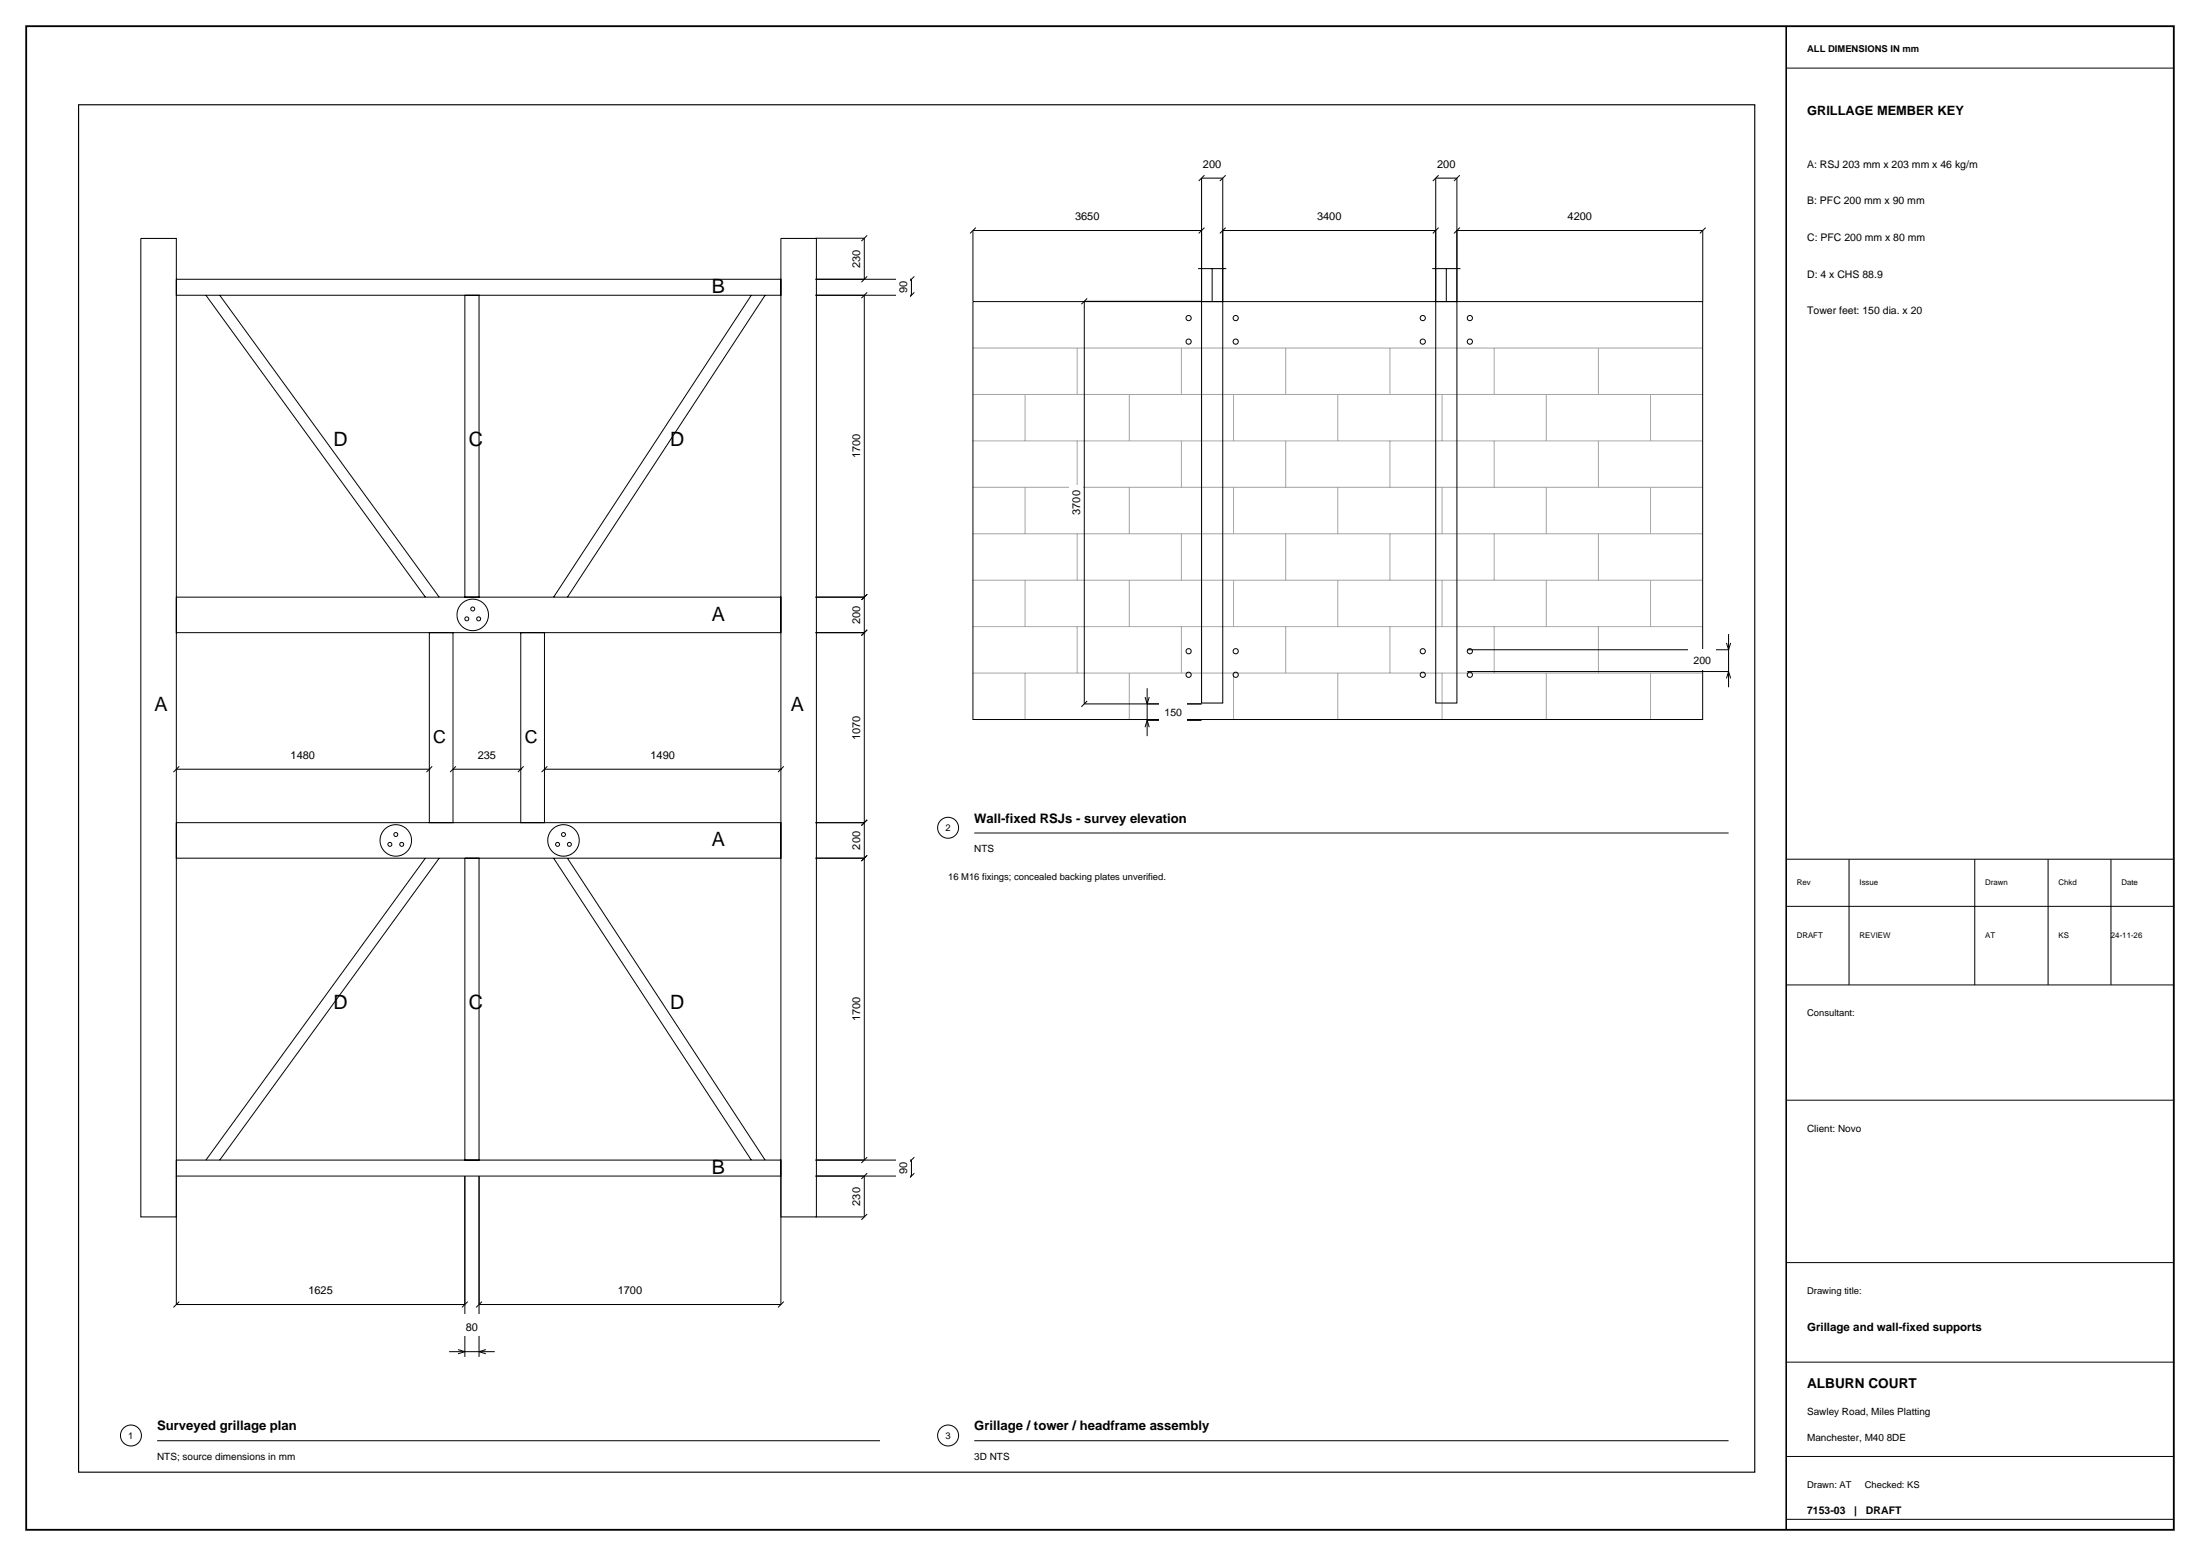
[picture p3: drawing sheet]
<svg xmlns="http://www.w3.org/2000/svg" width="420mm" height="297mm" viewBox="0 0 420 297" stroke-linecap="round" stroke-linejoin="round" font-family="sans-serif">
<path d="M5 5h410v287h-410z" fill="none" stroke="#000" stroke-width=".35"/>
<path d="M15 20h320v261h-320z" fill="none" stroke="#000" stroke-width=".22"/>
<path d="M341 5v287" fill="none" stroke="#000" stroke-width=".3"/>
<g fill="none" stroke="#000" stroke-width=".19">
<path d="M341 13h74M26.9 45.5h6.8v186.8h-6.8zM33.7 53.3h115.4v3.1h-115.4zM39.3 56.4l41.9 57.6M41.9 56.4l41.9 57.6M88.7 56.4h2.8v57.6h-2.8zM143.4 56.4l-37.7 57.6M146.1 56.4l-37.8 57.6M149.1 45.5h6.8v186.8h-6.8zM33.7 114h115.4v6.8h-115.4zM82 120.8h4.5v36.2h-4.5zM99.4 120.8h4.5v36.2h-4.5z"/>
<path d="M33.7 157h115.4v6.8h-115.4zM33.7 146.8h.1M33.7 146.8h48.3M34.2 146.3l-1.1 1.1M82 146.8h.1M82.5 146.3l-1.1 1.1M81.2 163.8l-41.9 57.6M83.8 163.8l-41.9 57.6M88.7 163.8h2.8v57.6h-2.8zM105.7 163.8l37.7 57.6M108.3 163.8l37.8 57.6M341 164h74"/>
<path d="M341 173h74M353 164v24M377 164v24M391 164v24M403 164v24M341 188h74M341 210h74M33.7 221.4h115.4v3.1h-115.4zM341 241h74M341 260h74M341 278h74M341 290h74"/>
<circle cx="89.1" cy="118.1" r=".38"/>
<circle cx="90.2" cy="117.4" r="3"/>
<circle cx="90.2" cy="116.2" r=".38"/>
<circle cx="91.4" cy="118.1" r=".38"/>
<circle cx="75.6" cy="159.3" r=".38"/>
<circle cx="107.6" cy="159.3" r=".38"/>
<circle cx="74.4" cy="161.2" r=".38"/>
<circle cx="75.6" cy="160.4" r="3"/>
<circle cx="76.7" cy="161.2" r=".38"/>
<circle cx="106.4" cy="161.2" r=".38"/>
<circle cx="107.6" cy="160.4" r="3"/>
<circle cx="108.7" cy="161.2" r=".38"/>
</g>
<path d="M54.5 141.7h6.6v4.1h-6.6z" fill="#fff"/>
<path d="M86.5 146.8h.1M86.5 146.8h12.9M87 146.3l-1.1 1.1M99.4 146.8h.1M100 146.3l-1.1 1.1" fill="none" stroke="#000" stroke-width=".19"/>
<path d="M90.2 141.7h5.5v4.1h-5.5z" fill="#fff"/>
<path d="M103.9 146.8h.1M103.9 146.8h45.2M104.5 146.3l-1.1 1.1M149.1 146.8h.1M149.6 146.3l-1.1 1.1" fill="none" stroke="#000" stroke-width=".19"/>
<path d="M123.2 141.7h6.6v4.1h-6.6z" fill="#fff"/>
<path d="M33.7 224.5v24.5h55v-24.5M34.2 248.4l-1.1 1.1M89.3 248.4l-1.1 1.1" fill="none" stroke="#000" stroke-width=".19"/>
<path d="M57.9 243.9h6.6v4.1h-6.6z" fill="#fff"/>
<path d="M91.5 224.5v24.5h57.6v-24.5M92 248.4l-1.1 1.1M149.6 248.4l-1.1 1.1" fill="none" stroke="#000" stroke-width=".19"/>
<path d="M116.9 243.9h6.7v4.1h-6.7z" fill="#fff"/>
<path d="M88.7 224.5v34.5M91.5 224.5v34.5M85.7 258h8.8M87.4 257.6l1.3 .4-1.3 .4M92.8 257.6l-1.3 .4 1.3 .4" fill="none" stroke="#000" stroke-width=".19"/>
<path d="M87.9 250.9h4.4v4.1h-4.4z" fill="#fff"/>
<path d="M155.7 45.5h9.3v7.8h-9.3M165.6 44.9l-1.2 1.1M165.6 52.8l-1.2 1.1" fill="none" stroke="#000" stroke-width=".19"/>
<path d="M162.1 46.6h2.6v5.5h-2.6z" fill="#fff"/>
<path d="M155.7 53.3h18.3v3.1h-18.3M174.6 52.8l-1.2 1.1M174.6 55.8l-1.2 1.1" fill="none" stroke="#000" stroke-width=".19"/>
<path d="M171.1 52.7h2.6v4.3h-2.6z" fill="#fff"/>
<path d="M155.7 56.4h9.3v57.6h-9.3M165.6 55.8l-1.2 1.1M165.6 113.4l-1.2 1.1" fill="none" stroke="#000" stroke-width=".19"/>
<path d="M162.1 81.8h2.6v6.7h-2.6z" fill="#fff"/>
<path d="M155.7 114h9.3v6.8h-9.3M165.6 113.4l-1.2 1.1M165.6 120.2l-1.2 1.1" fill="none" stroke="#000" stroke-width=".19"/>
<path d="M162.1 114.6h2.6v5.5h-2.6z" fill="#fff"/>
<path d="M155.7 120.8h9.3v36.2h-9.3M165.6 120.2l-1.2 1.1M165.6 156.5l-1.2 1.1" fill="none" stroke="#000" stroke-width=".19"/>
<path d="M162.1 135.6h2.6v6.6h-2.6z" fill="#fff"/>
<path d="M155.7 157h9.3v6.8h-9.3M165.6 156.5l-1.2 1.1M165.6 163.3l-1.2 1.1" fill="none" stroke="#000" stroke-width=".19"/>
<path d="M162.1 157.7h2.6v5.5h-2.6z" fill="#fff"/>
<path d="M155.7 163.8h9.3v57.6h-9.3M165.6 163.3l-1.2 1.1M165.6 220.9l-1.2 1.1" fill="none" stroke="#000" stroke-width=".19"/>
<path d="M162.1 189.3h2.6v6.7h-2.6z" fill="#fff"/>
<path d="M155.7 221.4h18.3v3.1h-18.3M174.6 220.9l-1.2 1.1M174.6 223.9l-1.2 1.1" fill="none" stroke="#000" stroke-width=".19"/>
<path d="M171.1 220.8h2.6v4.3h-2.6z" fill="#fff"/>
<path d="M155.7 224.5h9.3v7.8h-9.3M165.6 223.9l-1.2 1.1M165.6 231.7l-1.2 1.1" fill="none" stroke="#000" stroke-width=".19"/>
<path d="M162.1 225.6h2.6v5.5h-2.6z" fill="#fff"/>
<g fill="none" stroke="#000" stroke-width=".19">
<path d="M185.7 57.6h139.4v79.7h-139.4zM185.7 57.5v-13.5h43.7v13.5M186.3 43.4l-1.1 1.1M228.7 51.3h5.4M229.4 57.6h4v76.6h-4zM229.9 43.4l-1.1 1.1M231.4 51.3v6.3M273.4 51.3h5.4M274.1 57.6h4v76.6h-4zM276.1 51.3v6.3M30 275h138"/>
<circle cx="226.9" cy="65.2" r=".49"/>
<circle cx="226.9" cy="60.7" r=".49"/>
<circle cx="235.9" cy="65.2" r=".49"/>
<circle cx="235.9" cy="60.7" r=".49"/>
<circle cx="271.6" cy="65.2" r=".49"/>
<circle cx="271.6" cy="60.7" r=".49"/>
<circle cx="280.6" cy="65.2" r=".49"/>
<circle cx="280.6" cy="60.7" r=".49"/>
<circle cx="226.9" cy="128.8" r=".49"/>
<circle cx="226.9" cy="124.3" r=".49"/>
<circle cx="235.9" cy="124.3" r=".49"/>
<circle cx="235.9" cy="128.8" r=".49"/>
<circle cx="271.6" cy="128.8" r=".49"/>
<circle cx="271.6" cy="124.3" r=".49"/>
<circle cx="280.6" cy="128.8" r=".49"/>
<circle cx="280.6" cy="124.3" r=".49"/>
<circle cx="25" cy="274" r="2"/>
</g>
<g fill="none" stroke="#a6a6a6" stroke-width=".19">
<path d="M185.7 75.3h139.4M185.7 66.4h139.4M195.7 75.3v8.9M205.6 66.4v8.9M215.6 75.3v8.9M225.5 66.4v8.9M235.5 75.3v8.9M245.4 66.4v8.9M255.4 75.3v8.9M265.3 66.4v8.9M275.3 75.3v8.9M285.3 66.4v8.9"/>
<path d="M295.2 75.3v8.9M305.2 66.4v8.9M315.1 75.3v8.9M185.7 93h139.4M185.7 84.2h139.4M195.7 93v8.9M205.6 84.2v8.8M215.6 93v8.9M225.5 84.2v8.8M235.5 93v8.9M245.4 84.2v8.8M255.4 93v8.9"/>
<path d="M265.3 84.2v8.8M275.3 93v8.9M285.3 84.2v8.8M295.2 93v8.9M305.2 84.2v8.8M315.1 93v8.9M185.7 119.6h139.4M185.7 110.7h139.4M185.7 101.9h139.4M195.7 110.7v8.9M205.6 101.9v8.8M205.6 119.6v8.9"/>
<path d="M215.6 110.7v8.9M225.5 101.9v8.8M225.5 119.6v8.9M235.5 110.7v8.9M245.4 101.9v8.8M245.4 119.6v8.9M255.4 110.7v8.9M265.3 101.9v8.8M265.3 119.6v8.9M275.3 110.7v8.9M285.3 101.9v8.8M285.3 119.6v8.9"/>
<path d="M295.2 110.7v8.9M305.2 101.9v8.8M305.2 119.6v8.9M315.1 110.7v8.9M185.7 128.5h139.4M195.7 128.5v8.8M215.6 128.5v8.8M235.5 128.5v8.8M255.4 128.5v8.8M275.3 128.5v8.8M295.2 128.5v8.8M315.1 128.5v8.8"/>
</g>
<path d="M204.2 38.9h6.7v4.1h-6.7z" fill="#fff"/>
<path d="M233.4 57.5v-13.5h40.7v13.5M234 43.4l-1.1 1.1M274.6 43.4l-1.1 1.1" fill="none" stroke="#000" stroke-width=".19"/>
<path d="M250.4 38.9h6.7v4.1h-6.7z" fill="#fff"/>
<path d="M278.1 57.5v-13.5h47v13.5M278.7 43.4l-1.1 1.1M325.6 43.4l-1.1 1.1" fill="none" stroke="#000" stroke-width=".19"/>
<path d="M298.3 38.9h6.6v4.1h-6.6z" fill="#fff"/>
<path d="M229.9 33.5l-1.1 1.1M234 33.5l-1.1 1.1M229.4 57.5v-23.5h4v23.5" fill="none" stroke="#000" stroke-width=".19"/>
<path d="M228.7 28.9h5.5v4.1h-5.5z" fill="#fff"/>
<path d="M274.6 33.5l-1.1 1.1M278.7 33.5l-1.1 1.1M274.1 57.5v-23.5h4v23.5" fill="none" stroke="#000" stroke-width=".19"/>
<path d="M273.4 28.9h5.5v4.1h-5.5z" fill="#fff"/>
<path d="M207.5 57l-1.1 1.1M229.4 57.5h-22.4v76.9h22.4M207.5 133.8l-1.1 1.1" fill="none" stroke="#000" stroke-width=".19"/>
<path d="M204.1 92.6h2.6v6.7h-2.6z" fill="#fff"/>
<path d="M218.6 133.1l.4 1.3M219 134.4h10.4M219 137.5h10.4M219 131.4v9.1M219 137.5l-.4 1.3M219 137.5l.4 1.3M219.4 133.1l-.4 1.3" fill="none" stroke="#000" stroke-width=".19"/>
<path d="M221.3 133.6h5.4v4h-5.4z" fill="#fff"/>
<path d="M280.1 124h49.9M280.1 128.2h49.9M329.6 122.7l.4 1.3M330 121v10.2M330 128.2l-.4 1.3M330 128.2l.4 1.3M330.4 122.7l-.4 1.3" fill="none" stroke="#000" stroke-width=".19"/>
<path d="M322.3 123.8h5.4v4h-5.4z" fill="#fff"/>
<g fill="none" stroke="#000" stroke-width=".19">
<path d="M186 159h144M186 275h144"/>
<circle cx="181" cy="158" r="2"/>
<circle cx="181" cy="274" r="2"/>
</g>
<g font-size="3.8">
<text x="135.9" y="56">B</text>
<text x="63.7" y="85.2">D</text>
<text x="89.5" y="85.2">C</text>
<text x="128" y="85.2">D</text>
<text x="135.9" y="118.5">A</text>
<text x="29.5" y="135.7">A</text>
<text x="151" y="135.7">A</text>
<text x="135.9" y="161.5">A</text>
<text x="63.7" y="192.6">D</text>
<text x="89.5" y="192.6">C</text>
<text x="128" y="192.6">D</text>
<text x="135.9" y="224.1">B</text>
</g>
<g font-size="3.4">
<text x="82.7" y="141.8">C</text>
<text x="100.2" y="141.8">C</text>
</g>
<text font-size="2.6" x="345" y="265">ALBURN COURT</text>
<g font-size="2.5">
<text x="345" y="22">GRILLAGE MEMBER KEY</text>
<text x="186" y="157">Wall-fixed RSJs - survey elevation</text>
<text x="30" y="273">Surveyed grillage plan</text>
<text x="186" y="273">Grillage / tower / headframe assembly</text>
</g>
<text font-size="2.2" x="345" y="254">Grillage and wall-fixed supports</text>
<g font-size="2.1">
<text x="229.7" y="32">200</text>
<text x="274.4" y="32">200</text>
<text x="205.2" y="42">3650</text>
<text x="251.4" y="42">3400</text>
<text x="299.3" y="42">4200</text>
<text x="164.2" y="51.1" transform="rotate(-90 164.2 51.1)">230</text>
<text x="173.2" y="56" transform="rotate(-90 173.2 56)">90</text>
<text x="164.2" y="87.5" transform="rotate(-90 164.2 87.5)">1700</text>
<text x="206.2" y="98.3" transform="rotate(-90 206.2 98.3)">3700</text>
<text x="164.2" y="119.1" transform="rotate(-90 164.2 119.1)">200</text>
<text x="164.2" y="141.2" transform="rotate(-90 164.2 141.2)">1070</text>
<text x="55.5" y="144.8">1480</text>
<text x="91.2" y="144.8">235</text>
<text x="124.2" y="144.8">1490</text>
<text x="164.2" y="162.2" transform="rotate(-90 164.2 162.2)">200</text>
<text x="164.2" y="195" transform="rotate(-90 164.2 195)">1700</text>
<text x="173.2" y="224.1" transform="rotate(-90 173.2 224.1)">90</text>
<text x="164.2" y="230.1" transform="rotate(-90 164.2 230.1)">230</text>
<text x="58.9" y="247">1625</text>
<text x="117.9" y="247">1700</text>
<text x="88.9" y="254">80</text>
</g>
<g font-size="2">
<text x="345" y="32">A: RSJ 203 mm x 203 mm x 46 kg/m</text>
<text x="345" y="39">B: PFC 200 mm x 90 mm</text>
<text x="345" y="46">C: PFC 200 mm x 80 mm</text>
<text x="345" y="53">D: 4 x CHS 88.9</text>
<text x="345" y="60">Tower feet: 150 dia. x 20</text>
<text x="323.3" y="126.8">200</text>
<text x="222.3" y="136.6">150</text>
<text x="345" y="289">7153-03</text>
<text x="354" y="289">|</text>
<text x="356.2" y="289">DRAFT</text>
</g>
<g font-size="1.9">
<text x="186" y="162.6">NTS</text>
<text x="345" y="216">Client: Novo</text>
<text x="345" y="270">Sawley Road, Miles Platting</text>
<text x="345" y="275">Manchester, M40 8DE</text>
<text x="30" y="278.6">NTS; source dimensions in mm</text>
<text x="186" y="278.6">3D NTS</text>
</g>
<g font-size="1.8">
<text x="345" y="10">ALL DIMENSIONS IN mm</text>
<text x="180.5" y="158.7">2</text>
<text x="181" y="168">16 M16 fixings; concealed backing plates unverified.</text>
<text x="345" y="194">Consultant:</text>
<text x="345" y="247">Drawing title:</text>
<text x="24.5" y="274.7">1</text>
<text x="180.5" y="274.7">3</text>
<text x="345" y="284">Drawn: AT</text>
<text x="356" y="284">Checked: KS</text>
</g>
<g font-size="1.5">
<text x="343" y="169">Rev</text>
<text x="355" y="169">Issue</text>
<text x="379" y="169">Drawn</text>
<text x="393" y="169">Chkd</text>
<text x="405" y="169">Date</text>
<text x="343" y="179">DRAFT</text>
<text x="355" y="179">REVIEW</text>
<text x="379" y="179">AT</text>
<text x="393" y="179">KS</text>
<text x="403" y="179">24-11-26</text>
</g>
</svg>
